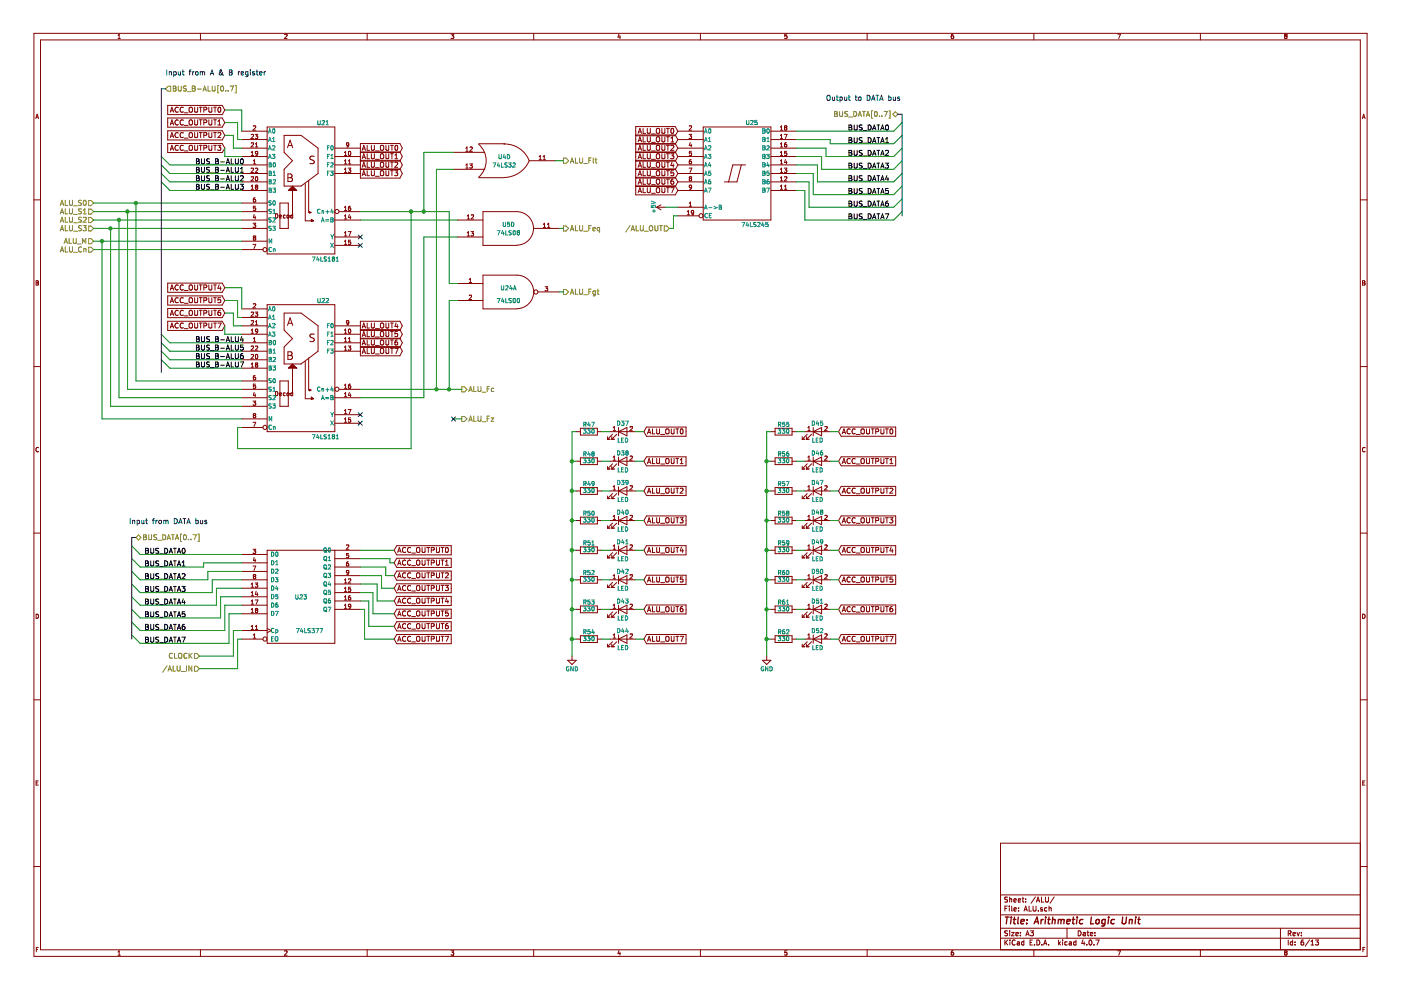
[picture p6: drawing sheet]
EESchema Schematic File Version 2
LIBS:TTL-Computer-rescue
LIBS:power
LIBS:device
LIBS:switches
LIBS:relays
LIBS:motors
LIBS:transistors
LIBS:conn
LIBS:linear
LIBS:regul
LIBS:74xx
LIBS:cmos4000
LIBS:adc-dac
LIBS:memory
LIBS:xilinx
LIBS:microcontrollers
LIBS:dsp
LIBS:microchip
LIBS:analog_switches
LIBS:motorola
LIBS:texas
LIBS:intel
LIBS:audio
LIBS:interface
LIBS:digital-audio
LIBS:philips
LIBS:display
LIBS:cypress
LIBS:siliconi
LIBS:opto
LIBS:atmel
LIBS:contrib
LIBS:valves
LIBS:TTL-Computer-Components
LIBS:TTL-Computer-cache
EELAYER 25 0
EELAYER END
$Descr A3 16535 11693
encoding utf-8
Sheet 6 13
Title "Arithmetic Logic Unit"
Date ""
Rev ""
Comp ""
Comment1 ""
Comment2 ""
Comment3 ""
Comment4 ""
$EndDescr
$Comp
L 74LS181 U21
U 1 1
P 3550 2250
F 0 "U21" H 3810 3050 50  0000 C CNN
F 1 "74LS181" H 3840 1440 50  0000 C CNN
F 2 "" H 3550 2250 50  0001 C CNN
F 3 "" H 3550 2250 50  0001 C CNN
	1    3550 2250
	1    0    0    -1  
$EndComp
$Comp
L 74LS181 U22
U 1 1
P 3550 4350
F 0 "U22" H 3810 5150 50  0000 C CNN
F 1 "74LS181" H 3840 3540 50  0000 C CNN
F 2 "" H 3550 4350 50  0001 C CNN
F 3 "" H 3550 4350 50  0001 C CNN
	1    3550 4350
	1    0    0    -1  
$EndComp
NoConn ~ 4250 2800
NoConn ~ 4250 2900
NoConn ~ 4250 4900
NoConn ~ 4250 5000
Text HLabel 1100 2950 0    60   Input ~ 0
ALU_Cn
Text HLabel 1100 2850 0    60   Input ~ 0
ALU_M
Text HLabel 1950 1050 2    60   Input ~ 0
BUS_B-ALU[0..7]
Entry Wire Line
	1900 1850 2000 1950
Entry Wire Line
	1900 1950 2000 2050
Entry Wire Line
	1900 2050 2000 2150
Entry Wire Line
	1900 2150 2000 2250
Entry Wire Line
	1900 3950 2000 4050
Entry Wire Line
	1900 4050 2000 4150
Entry Wire Line
	1900 4150 2000 4250
Entry Wire Line
	1900 4250 2000 4350
Text Label 2300 1950 0    60   ~ 0
BUS_B-ALU0
Text Label 2300 2050 0    60   ~ 0
BUS_B-ALU1
Text Label 2300 2150 0    60   ~ 0
BUS_B-ALU2
Text Label 2300 2250 0    60   ~ 0
BUS_B-ALU3
Text Label 2300 4050 0    60   ~ 0
BUS_B-ALU4
Text Label 2300 4150 0    60   ~ 0
BUS_B-ALU5
Text Label 2300 4250 0    60   ~ 0
BUS_B-ALU6
Text Label 2300 4350 0    60   ~ 0
BUS_B-ALU7
Text HLabel 1100 2400 0    60   Input ~ 0
ALU_S0
Text HLabel 1100 2500 0    60   Input ~ 0
ALU_S1
Text HLabel 1100 2600 0    60   Input ~ 0
ALU_S2
Text HLabel 1100 2700 0    60   Input ~ 0
ALU_S3
Text HLabel 6650 2700 2    60   Output ~ 0
ALU_Feq
$Comp
L 74LS32 U4
U 4 1
P 5950 1900
F 0 "U4" H 5950 1950 50  0000 C CNN
F 1 "74LS32" H 5950 1850 50  0000 C CNN
F 2 "" H 5950 1900 50  0001 C CNN
F 3 "" H 5950 1900 50  0001 C CNN
	4    5950 1900
	1    0    0    -1  
$EndComp
$Comp
L 74LS08 U5
U 4 1
P 6000 2700
F 0 "U5" H 6000 2750 50  0000 C CNN
F 1 "74LS08" H 6000 2650 50  0000 C CNN
F 2 "" H 6000 2700 50  0001 C CNN
F 3 "" H 6000 2700 50  0001 C CNN
	4    6000 2700
	1    0    0    -1  
$EndComp
$Comp
L 74LS00 U24
U 1 1
P 6000 3450
F 0 "U24" H 6000 3500 50  0000 C CNN
F 1 "74LS00" H 6000 3350 50  0000 C CNN
F 2 "" H 6000 3450 50  0001 C CNN
F 3 "" H 6000 3450 50  0001 C CNN
	1    6000 3450
	1    0    0    -1  
$EndComp
Text HLabel 6650 1900 2    60   Output ~ 0
ALU_Flt
Text HLabel 6650 3450 2    60   Output ~ 0
ALU_Fgt
Text GLabel 4250 1750 2    60   Output ~ 0
ALU_OUT0
Text GLabel 4250 1850 2    60   Output ~ 0
ALU_OUT1
Text GLabel 4250 1950 2    60   Output ~ 0
ALU_OUT2
Text GLabel 4250 2050 2    60   Output ~ 0
ALU_OUT3
Text GLabel 4250 3850 2    60   Output ~ 0
ALU_OUT4
Text GLabel 4250 3950 2    60   Output ~ 0
ALU_OUT5
Text GLabel 4250 4050 2    60   Output ~ 0
ALU_OUT6
Text GLabel 4250 4150 2    60   Output ~ 0
ALU_OUT7
Text GLabel 8000 1550 0    60   Input ~ 0
ALU_OUT0
Text GLabel 8000 1650 0    60   Input ~ 0
ALU_OUT1
Text GLabel 8000 1750 0    60   Input ~ 0
ALU_OUT2
Text GLabel 8000 1850 0    60   Input ~ 0
ALU_OUT3
Text GLabel 8000 1950 0    60   Input ~ 0
ALU_OUT4
Text GLabel 8000 2050 0    60   Input ~ 0
ALU_OUT5
Text GLabel 8000 2150 0    60   Input ~ 0
ALU_OUT6
Text GLabel 8000 2250 0    60   Input ~ 0
ALU_OUT7
$Comp
L +5V #PWR024
U 1 1
P 7850 2450
F 0 "#PWR024" H 7850 2300 50  0001 C CNN
F 1 "+5V" H 7850 2590 50  0000 C CNN
F 2 "" H 7850 2450 50  0001 C CNN
F 3 "" H 7850 2450 50  0001 C CNN
	1    7850 2450
	0    -1   -1   0   
$EndComp
Text HLabel 7900 2700 0    60   Input ~ 0
/ALU_OUT
$Comp
L LED D37
U 1 1
P 7350 5100
F 0 "D37" H 7350 5200 50  0000 C CNN
F 1 "LED" H 7350 5000 50  0000 C CNN
F 2 "" H 7350 5100 50  0001 C CNN
F 3 "" H 7350 5100 50  0001 C CNN
	1    7350 5100
	1    0    0    -1  
$EndComp
$Comp
L R R47
U 1 1
P 6950 5100
F 0 "R47" V 7030 5100 50  0000 C CNN
F 1 "330" V 6950 5100 50  0000 C CNN
F 2 "" V 6880 5100 50  0001 C CNN
F 3 "" H 6950 5100 50  0001 C CNN
	1    6950 5100
	0    -1   -1   0   
$EndComp
$Comp
L LED D38
U 1 1
P 7350 5450
F 0 "D38" H 7350 5550 50  0000 C CNN
F 1 "LED" H 7350 5350 50  0000 C CNN
F 2 "" H 7350 5450 50  0001 C CNN
F 3 "" H 7350 5450 50  0001 C CNN
	1    7350 5450
	1    0    0    -1  
$EndComp
$Comp
L R R48
U 1 1
P 6950 5450
F 0 "R48" V 7030 5450 50  0000 C CNN
F 1 "330" V 6950 5450 50  0000 C CNN
F 2 "" V 6880 5450 50  0001 C CNN
F 3 "" H 6950 5450 50  0001 C CNN
	1    6950 5450
	0    -1   -1   0   
$EndComp
$Comp
L LED D39
U 1 1
P 7350 5800
F 0 "D39" H 7350 5900 50  0000 C CNN
F 1 "LED" H 7350 5700 50  0000 C CNN
F 2 "" H 7350 5800 50  0001 C CNN
F 3 "" H 7350 5800 50  0001 C CNN
	1    7350 5800
	1    0    0    -1  
$EndComp
$Comp
L R R49
U 1 1
P 6950 5800
F 0 "R49" V 7030 5800 50  0000 C CNN
F 1 "330" V 6950 5800 50  0000 C CNN
F 2 "" V 6880 5800 50  0001 C CNN
F 3 "" H 6950 5800 50  0001 C CNN
	1    6950 5800
	0    -1   -1   0   
$EndComp
$Comp
L LED D40
U 1 1
P 7350 6150
F 0 "D40" H 7350 6250 50  0000 C CNN
F 1 "LED" H 7350 6050 50  0000 C CNN
F 2 "" H 7350 6150 50  0001 C CNN
F 3 "" H 7350 6150 50  0001 C CNN
	1    7350 6150
	1    0    0    -1  
$EndComp
$Comp
L R R50
U 1 1
P 6950 6150
F 0 "R50" V 7030 6150 50  0000 C CNN
F 1 "330" V 6950 6150 50  0000 C CNN
F 2 "" V 6880 6150 50  0001 C CNN
F 3 "" H 6950 6150 50  0001 C CNN
	1    6950 6150
	0    -1   -1   0   
$EndComp
$Comp
L LED D41
U 1 1
P 7350 6500
F 0 "D41" H 7350 6600 50  0000 C CNN
F 1 "LED" H 7350 6400 50  0000 C CNN
F 2 "" H 7350 6500 50  0001 C CNN
F 3 "" H 7350 6500 50  0001 C CNN
	1    7350 6500
	1    0    0    -1  
$EndComp
$Comp
L R R51
U 1 1
P 6950 6500
F 0 "R51" V 7030 6500 50  0000 C CNN
F 1 "330" V 6950 6500 50  0000 C CNN
F 2 "" V 6880 6500 50  0001 C CNN
F 3 "" H 6950 6500 50  0001 C CNN
	1    6950 6500
	0    -1   -1   0   
$EndComp
$Comp
L LED D42
U 1 1
P 7350 6850
F 0 "D42" H 7350 6950 50  0000 C CNN
F 1 "LED" H 7350 6750 50  0000 C CNN
F 2 "" H 7350 6850 50  0001 C CNN
F 3 "" H 7350 6850 50  0001 C CNN
	1    7350 6850
	1    0    0    -1  
$EndComp
$Comp
L R R52
U 1 1
P 6950 6850
F 0 "R52" V 7030 6850 50  0000 C CNN
F 1 "330" V 6950 6850 50  0000 C CNN
F 2 "" V 6880 6850 50  0001 C CNN
F 3 "" H 6950 6850 50  0001 C CNN
	1    6950 6850
	0    -1   -1   0   
$EndComp
$Comp
L LED D43
U 1 1
P 7350 7200
F 0 "D43" H 7350 7300 50  0000 C CNN
F 1 "LED" H 7350 7100 50  0000 C CNN
F 2 "" H 7350 7200 50  0001 C CNN
F 3 "" H 7350 7200 50  0001 C CNN
	1    7350 7200
	1    0    0    -1  
$EndComp
$Comp
L R R53
U 1 1
P 6950 7200
F 0 "R53" V 7030 7200 50  0000 C CNN
F 1 "330" V 6950 7200 50  0000 C CNN
F 2 "" V 6880 7200 50  0001 C CNN
F 3 "" H 6950 7200 50  0001 C CNN
	1    6950 7200
	0    -1   -1   0   
$EndComp
$Comp
L LED D44
U 1 1
P 7350 7550
F 0 "D44" H 7350 7650 50  0000 C CNN
F 1 "LED" H 7350 7450 50  0000 C CNN
F 2 "" H 7350 7550 50  0001 C CNN
F 3 "" H 7350 7550 50  0001 C CNN
	1    7350 7550
	1    0    0    -1  
$EndComp
$Comp
L R R54
U 1 1
P 6950 7550
F 0 "R54" V 7030 7550 50  0000 C CNN
F 1 "330" V 6950 7550 50  0000 C CNN
F 2 "" V 6880 7550 50  0001 C CNN
F 3 "" H 6950 7550 50  0001 C CNN
	1    6950 7550
	0    -1   -1   0   
$EndComp
$Comp
L GND #PWR025
U 1 1
P 6750 7750
F 0 "#PWR025" H 6750 7500 50  0001 C CNN
F 1 "GND" H 6750 7600 50  0000 C CNN
F 2 "" H 6750 7750 50  0001 C CNN
F 3 "" H 6750 7750 50  0001 C CNN
	1    6750 7750
	1    0    0    -1  
$EndComp
Text GLabel 7600 5100 2    60   Input ~ 0
ALU_OUT0
Text GLabel 7600 5450 2    60   Input ~ 0
ALU_OUT1
Text GLabel 7600 5800 2    60   Input ~ 0
ALU_OUT2
Text GLabel 7600 6150 2    60   Input ~ 0
ALU_OUT3
Text GLabel 7600 6500 2    60   Input ~ 0
ALU_OUT4
Text GLabel 7600 6850 2    60   Input ~ 0
ALU_OUT5
Text GLabel 7600 7200 2    60   Input ~ 0
ALU_OUT6
Text GLabel 7600 7550 2    60   Input ~ 0
ALU_OUT7
Text HLabel 10600 1350 0    60   BiDi ~ 0
BUS_DATA[0..7]
Entry Wire Line
	10650 1450 10550 1550
Entry Wire Line
	10650 1600 10550 1700
Entry Wire Line
	10650 1750 10550 1850
Entry Wire Line
	10650 1900 10550 2000
Entry Wire Line
	10650 2050 10550 2150
Entry Wire Line
	10650 2200 10550 2300
Entry Wire Line
	10650 2350 10550 2450
Entry Wire Line
	10650 2500 10550 2600
Text Label 10500 1550 2    60   ~ 0
BUS_DATA0
Text Label 10500 1700 2    60   ~ 0
BUS_DATA1
Text Label 10500 1850 2    60   ~ 0
BUS_DATA2
Text Label 10500 2000 2    60   ~ 0
BUS_DATA3
Text Label 10500 2150 2    60   ~ 0
BUS_DATA4
Text Label 10500 2300 2    60   ~ 0
BUS_DATA5
Text Label 10500 2450 2    60   ~ 0
BUS_DATA6
Text Label 10500 2600 2    60   ~ 0
BUS_DATA7
Text Notes 9750 1200 0    60   ~ 12
Output to DATA bus
$Comp
L 74LS245 U25
U 1 1
P 8700 2050
F 0 "U25" H 8800 2625 50  0000 L BNN
F 1 "74LS245" H 8750 1475 50  0000 L TNN
F 2 "" H 8700 2050 50  0001 C CNN
F 3 "" H 8700 2050 50  0001 C CNN
	1    8700 2050
	1    0    0    -1  
$EndComp
Text HLabel 5450 4950 2    60   Output ~ 0
ALU_Fz
Text HLabel 5450 4600 2    60   Output ~ 0
ALU_Fc
Text Notes 1950 900  0    60   ~ 12
Input from A & B register
NoConn ~ 5350 4950
$Comp
L 74LS377 U23
U 1 1
P 3550 7050
F 0 "U23" H 3550 7050 50  0000 C CNN
F 1 "74LS377" H 3650 6650 50  0000 C CNN
F 2 "" H 3550 7050 50  0001 C CNN
F 3 "" H 3550 7050 50  0001 C CNN
	1    3550 7050
	1    0    0    -1  
$EndComp
Text HLabel 2350 7750 0    60   Input ~ 0
CLOCK
Text GLabel 4650 6500 2    60   Input ~ 0
ACC_OUTPUT0
Text GLabel 4650 6650 2    60   Input ~ 0
ACC_OUTPUT1
Text GLabel 4650 6800 2    60   Input ~ 0
ACC_OUTPUT2
Text GLabel 4650 6950 2    60   Input ~ 0
ACC_OUTPUT3
Text GLabel 4650 7100 2    60   Input ~ 0
ACC_OUTPUT4
Text GLabel 4650 7250 2    60   Input ~ 0
ACC_OUTPUT5
Text GLabel 4650 7400 2    60   Input ~ 0
ACC_OUTPUT6
Text GLabel 4650 7550 2    60   Input ~ 0
ACC_OUTPUT7
$Comp
L LED D45
U 1 1
P 9650 5100
F 0 "D45" H 9650 5200 50  0000 C CNN
F 1 "LED" H 9650 5000 50  0000 C CNN
F 2 "" H 9650 5100 50  0001 C CNN
F 3 "" H 9650 5100 50  0001 C CNN
	1    9650 5100
	1    0    0    -1  
$EndComp
$Comp
L R R55
U 1 1
P 9250 5100
F 0 "R55" V 9330 5100 50  0000 C CNN
F 1 "330" V 9250 5100 50  0000 C CNN
F 2 "" V 9180 5100 50  0001 C CNN
F 3 "" H 9250 5100 50  0001 C CNN
	1    9250 5100
	0    -1   -1   0   
$EndComp
$Comp
L LED D46
U 1 1
P 9650 5450
F 0 "D46" H 9650 5550 50  0000 C CNN
F 1 "LED" H 9650 5350 50  0000 C CNN
F 2 "" H 9650 5450 50  0001 C CNN
F 3 "" H 9650 5450 50  0001 C CNN
	1    9650 5450
	1    0    0    -1  
$EndComp
$Comp
L R R56
U 1 1
P 9250 5450
F 0 "R56" V 9330 5450 50  0000 C CNN
F 1 "330" V 9250 5450 50  0000 C CNN
F 2 "" V 9180 5450 50  0001 C CNN
F 3 "" H 9250 5450 50  0001 C CNN
	1    9250 5450
	0    -1   -1   0   
$EndComp
$Comp
L LED D47
U 1 1
P 9650 5800
F 0 "D47" H 9650 5900 50  0000 C CNN
F 1 "LED" H 9650 5700 50  0000 C CNN
F 2 "" H 9650 5800 50  0001 C CNN
F 3 "" H 9650 5800 50  0001 C CNN
	1    9650 5800
	1    0    0    -1  
$EndComp
$Comp
L R R57
U 1 1
P 9250 5800
F 0 "R57" V 9330 5800 50  0000 C CNN
F 1 "330" V 9250 5800 50  0000 C CNN
F 2 "" V 9180 5800 50  0001 C CNN
F 3 "" H 9250 5800 50  0001 C CNN
	1    9250 5800
	0    -1   -1   0   
$EndComp
$Comp
L LED D48
U 1 1
P 9650 6150
F 0 "D48" H 9650 6250 50  0000 C CNN
F 1 "LED" H 9650 6050 50  0000 C CNN
F 2 "" H 9650 6150 50  0001 C CNN
F 3 "" H 9650 6150 50  0001 C CNN
	1    9650 6150
	1    0    0    -1  
$EndComp
$Comp
L R R58
U 1 1
P 9250 6150
F 0 "R58" V 9330 6150 50  0000 C CNN
F 1 "330" V 9250 6150 50  0000 C CNN
F 2 "" V 9180 6150 50  0001 C CNN
F 3 "" H 9250 6150 50  0001 C CNN
	1    9250 6150
	0    -1   -1   0   
$EndComp
$Comp
L LED D49
U 1 1
P 9650 6500
F 0 "D49" H 9650 6600 50  0000 C CNN
F 1 "LED" H 9650 6400 50  0000 C CNN
F 2 "" H 9650 6500 50  0001 C CNN
F 3 "" H 9650 6500 50  0001 C CNN
	1    9650 6500
	1    0    0    -1  
$EndComp
$Comp
L R R59
U 1 1
P 9250 6500
F 0 "R59" V 9330 6500 50  0000 C CNN
F 1 "330" V 9250 6500 50  0000 C CNN
F 2 "" V 9180 6500 50  0001 C CNN
F 3 "" H 9250 6500 50  0001 C CNN
	1    9250 6500
	0    -1   -1   0   
$EndComp
$Comp
L LED D50
U 1 1
P 9650 6850
F 0 "D50" H 9650 6950 50  0000 C CNN
F 1 "LED" H 9650 6750 50  0000 C CNN
F 2 "" H 9650 6850 50  0001 C CNN
F 3 "" H 9650 6850 50  0001 C CNN
	1    9650 6850
	1    0    0    -1  
$EndComp
$Comp
L R R60
U 1 1
P 9250 6850
F 0 "R60" V 9330 6850 50  0000 C CNN
F 1 "330" V 9250 6850 50  0000 C CNN
F 2 "" V 9180 6850 50  0001 C CNN
F 3 "" H 9250 6850 50  0001 C CNN
	1    9250 6850
	0    -1   -1   0   
$EndComp
$Comp
L LED D51
U 1 1
P 9650 7200
F 0 "D51" H 9650 7300 50  0000 C CNN
F 1 "LED" H 9650 7100 50  0000 C CNN
F 2 "" H 9650 7200 50  0001 C CNN
F 3 "" H 9650 7200 50  0001 C CNN
	1    9650 7200
	1    0    0    -1  
$EndComp
$Comp
L R R61
U 1 1
P 9250 7200
F 0 "R61" V 9330 7200 50  0000 C CNN
F 1 "330" V 9250 7200 50  0000 C CNN
F 2 "" V 9180 7200 50  0001 C CNN
F 3 "" H 9250 7200 50  0001 C CNN
	1    9250 7200
	0    -1   -1   0   
$EndComp
$Comp
L LED D52
U 1 1
P 9650 7550
F 0 "D52" H 9650 7650 50  0000 C CNN
F 1 "LED" H 9650 7450 50  0000 C CNN
F 2 "" H 9650 7550 50  0001 C CNN
F 3 "" H 9650 7550 50  0001 C CNN
	1    9650 7550
	1    0    0    -1  
$EndComp
$Comp
L R R62
U 1 1
P 9250 7550
F 0 "R62" V 9330 7550 50  0000 C CNN
F 1 "330" V 9250 7550 50  0000 C CNN
F 2 "" V 9180 7550 50  0001 C CNN
F 3 "" H 9250 7550 50  0001 C CNN
	1    9250 7550
	0    -1   -1   0   
$EndComp
$Comp
L GND #PWR026
U 1 1
P 9050 7750
F 0 "#PWR026" H 9050 7500 50  0001 C CNN
F 1 "GND" H 9050 7600 50  0000 C CNN
F 2 "" H 9050 7750 50  0001 C CNN
F 3 "" H 9050 7750 50  0001 C CNN
	1    9050 7750
	1    0    0    -1  
$EndComp
Text GLabel 9900 5100 2    60   Input ~ 0
ACC_OUTPUT0
Text GLabel 9900 5450 2    60   Input ~ 0
ACC_OUTPUT1
Text GLabel 9900 5800 2    60   Input ~ 0
ACC_OUTPUT2
Text GLabel 9900 6150 2    60   Input ~ 0
ACC_OUTPUT3
Text GLabel 9900 6500 2    60   Input ~ 0
ACC_OUTPUT4
Text GLabel 9900 6850 2    60   Input ~ 0
ACC_OUTPUT5
Text GLabel 9900 7200 2    60   Input ~ 0
ACC_OUTPUT6
Text GLabel 9900 7550 2    60   Input ~ 0
ACC_OUTPUT7
Text HLabel 2350 7900 0    60   Input ~ 0
/ALU_IN
Text HLabel 1600 6350 2    60   BiDi ~ 0
BUS_DATA[0..7]
Entry Wire Line
	1550 6450 1650 6550
Entry Wire Line
	1550 6600 1650 6700
Entry Wire Line
	1550 6750 1650 6850
Entry Wire Line
	1550 6900 1650 7000
Entry Wire Line
	1550 7050 1650 7150
Entry Wire Line
	1550 7200 1650 7300
Entry Wire Line
	1550 7350 1650 7450
Entry Wire Line
	1550 7500 1650 7600
Text Label 1700 6550 0    60   ~ 0
BUS_DATA0
Text Label 1700 6700 0    60   ~ 0
BUS_DATA1
Text Label 1700 6850 0    60   ~ 0
BUS_DATA2
Text Label 1700 7000 0    60   ~ 0
BUS_DATA3
Text Label 1700 7150 0    60   ~ 0
BUS_DATA4
Text Label 1700 7300 0    60   ~ 0
BUS_DATA5
Text Label 1700 7450 0    60   ~ 0
BUS_DATA6
Text Label 1700 7600 0    60   ~ 0
BUS_DATA7
Text Notes 2450 6200 2    60   ~ 12
Input from DATA bus
Text GLabel 2650 1300 0    60   Input ~ 0
ACC_OUTPUT0
Text GLabel 2650 1450 0    60   Input ~ 0
ACC_OUTPUT1
Text GLabel 2650 1600 0    60   Input ~ 0
ACC_OUTPUT2
Text GLabel 2650 1750 0    60   Input ~ 0
ACC_OUTPUT3
Connection ~ 1200 2850
Wire Wire Line
	1200 4950 1200 2850
Wire Wire Line
	2850 2950 1100 2950
Wire Wire Line
	1200 4950 2850 4950
Wire Wire Line
	1100 2850 2850 2850
Wire Wire Line
	2800 5050 2850 5050
Wire Wire Line
	2800 5300 2800 5050
Wire Wire Line
	4850 5300 2800 5300
Wire Wire Line
	4850 2500 4850 5300
Wire Wire Line
	4250 2500 5300 2500
Wire Wire Line
	1300 4800 2850 4800
Wire Wire Line
	1300 2700 1300 4800
Wire Wire Line
	1100 2700 2850 2700
Wire Wire Line
	1400 4700 2850 4700
Wire Wire Line
	1400 2600 1400 4700
Wire Wire Line
	1100 2600 2850 2600
Wire Wire Line
	1500 4600 2850 4600
Wire Wire Line
	1500 2500 1500 4600
Wire Wire Line
	1100 2500 2850 2500
Wire Wire Line
	1600 4500 2850 4500
Wire Wire Line
	1600 2400 1600 4500
Wire Wire Line
	1100 2400 2850 2400
Wire Bus Line
	1950 1050 1900 1050
Wire Bus Line
	1900 1050 1900 4400
Wire Wire Line
	2000 4350 2850 4350
Wire Wire Line
	2850 4250 2000 4250
Wire Wire Line
	2000 4150 2850 4150
Wire Wire Line
	2850 4050 2000 4050
Wire Wire Line
	2000 1950 2850 1950
Wire Wire Line
	2850 2050 2000 2050
Wire Wire Line
	2000 2150 2850 2150
Wire Wire Line
	2850 2250 2000 2250
Connection ~ 1600 2400
Connection ~ 1500 2500
Connection ~ 1400 2600
Connection ~ 1300 2700
Wire Wire Line
	4250 2600 5400 2600
Wire Wire Line
	4250 4700 5000 4700
Wire Wire Line
	5000 4700 5000 2800
Wire Wire Line
	5000 2800 5400 2800
Wire Wire Line
	6650 2700 6600 2700
Wire Wire Line
	5000 2500 5000 1800
Wire Wire Line
	5000 1800 5350 1800
Connection ~ 4850 2500
Wire Wire Line
	5150 2000 5350 2000
Wire Wire Line
	5150 2000 5150 4600
Wire Wire Line
	4250 4600 5450 4600
Connection ~ 5150 4600
Wire Wire Line
	5300 2500 5300 3350
Wire Wire Line
	5300 3350 5400 3350
Connection ~ 5000 2500
Wire Wire Line
	5300 3550 5400 3550
Wire Wire Line
	5300 4600 5300 3550
Wire Wire Line
	6550 1900 6650 1900
Wire Wire Line
	6600 3450 6650 3450
Wire Wire Line
	7850 2450 8000 2450
Wire Wire Line
	7100 5100 7200 5100
Wire Wire Line
	7100 5450 7200 5450
Wire Wire Line
	7100 5800 7200 5800
Wire Wire Line
	7100 6150 7200 6150
Wire Wire Line
	7100 6500 7200 6500
Wire Wire Line
	7100 6850 7200 6850
Wire Wire Line
	7100 7200 7200 7200
Wire Wire Line
	7100 7550 7200 7550
Wire Wire Line
	6800 5100 6750 5100
Wire Wire Line
	6750 5450 6800 5450
Wire Wire Line
	6750 5800 6800 5800
Connection ~ 6750 5450
Wire Wire Line
	6750 6150 6800 6150
Connection ~ 6750 5800
Wire Wire Line
	6750 6500 6800 6500
Connection ~ 6750 6150
Wire Wire Line
	6750 6850 6800 6850
Connection ~ 6750 6500
Wire Wire Line
	6750 7200 6800 7200
Connection ~ 6750 6850
Wire Wire Line
	6750 7550 6800 7550
Connection ~ 6750 7200
Connection ~ 6750 7550
Wire Wire Line
	7500 5100 7600 5100
Wire Wire Line
	7600 5450 7500 5450
Wire Wire Line
	7500 5800 7600 5800
Wire Wire Line
	7600 6150 7500 6150
Wire Wire Line
	7500 6500 7600 6500
Wire Wire Line
	7600 6850 7500 6850
Wire Wire Line
	7500 7200 7600 7200
Wire Wire Line
	7600 7550 7500 7550
Wire Wire Line
	6750 5100 6750 7750
Wire Bus Line
	10600 1350 10650 1350
Wire Bus Line
	10650 1350 10650 2550
Wire Wire Line
	10550 1700 9800 1700
Wire Wire Line
	10550 1850 9750 1850
Wire Wire Line
	10550 2000 9700 2000
Wire Wire Line
	10550 2150 9650 2150
Wire Wire Line
	10550 2300 9600 2300
Wire Wire Line
	10550 2450 9550 2450
Wire Wire Line
	10550 2600 9500 2600
Wire Wire Line
	9400 1650 9800 1650
Wire Wire Line
	9800 1650 9800 1700
Wire Wire Line
	9400 1750 9750 1750
Wire Wire Line
	9750 1750 9750 1850
Wire Wire Line
	9700 2000 9700 1850
Wire Wire Line
	9700 1850 9400 1850
Wire Wire Line
	9650 2150 9650 1950
Wire Wire Line
	9650 1950 9400 1950
Wire Wire Line
	9600 2300 9600 2050
Wire Wire Line
	9600 2050 9400 2050
Wire Wire Line
	9550 2450 9550 2150
Wire Wire Line
	9550 2150 9400 2150
Wire Wire Line
	9500 2600 9500 2250
Wire Wire Line
	9500 2250 9400 2250
Wire Wire Line
	8000 2550 7950 2550
Wire Wire Line
	7950 2550 7950 2700
Wire Wire Line
	7950 2700 7900 2700
Connection ~ 5300 4600
Wire Wire Line
	5450 4950 5350 4950
Wire Wire Line
	9400 1550 10550 1550
Wire Wire Line
	2750 7450 2850 7450
Wire Wire Line
	4250 6500 4650 6500
Wire Wire Line
	4250 6600 4600 6600
Wire Wire Line
	4600 6600 4600 6650
Wire Wire Line
	4600 6650 4650 6650
Wire Wire Line
	4250 6700 4550 6700
Wire Wire Line
	4550 6700 4550 6800
Wire Wire Line
	4550 6800 4650 6800
Wire Wire Line
	4250 6800 4500 6800
Wire Wire Line
	4500 6800 4500 6950
Wire Wire Line
	4500 6950 4650 6950
Wire Wire Line
	4250 6900 4450 6900
Wire Wire Line
	4450 6900 4450 7100
Wire Wire Line
	4450 7100 4650 7100
Wire Wire Line
	4250 7000 4400 7000
Wire Wire Line
	4400 7000 4400 7250
Wire Wire Line
	4400 7250 4650 7250
Wire Wire Line
	4250 7100 4350 7100
Wire Wire Line
	4350 7100 4350 7400
Wire Wire Line
	4350 7400 4650 7400
Wire Wire Line
	4250 7200 4300 7200
Wire Wire Line
	4300 7200 4300 7550
Wire Wire Line
	4300 7550 4650 7550
Wire Wire Line
	2750 7450 2750 7750
Wire Wire Line
	2750 7750 2350 7750
Wire Wire Line
	2850 7550 2800 7550
Wire Wire Line
	2800 7550 2800 7900
Wire Wire Line
	2800 7900 2350 7900
Wire Wire Line
	9400 5100 9500 5100
Wire Wire Line
	9400 5450 9500 5450
Wire Wire Line
	9400 5800 9500 5800
Wire Wire Line
	9400 6150 9500 6150
Wire Wire Line
	9400 6500 9500 6500
Wire Wire Line
	9400 6850 9500 6850
Wire Wire Line
	9400 7200 9500 7200
Wire Wire Line
	9400 7550 9500 7550
Wire Wire Line
	9100 5100 9050 5100
Wire Wire Line
	9050 5450 9100 5450
Wire Wire Line
	9050 5800 9100 5800
Connection ~ 9050 5450
Wire Wire Line
	9050 6150 9100 6150
Connection ~ 9050 5800
Wire Wire Line
	9050 6500 9100 6500
Connection ~ 9050 6150
Wire Wire Line
	9050 6850 9100 6850
Connection ~ 9050 6500
Wire Wire Line
	9050 7200 9100 7200
Connection ~ 9050 6850
Wire Wire Line
	9050 7550 9100 7550
Connection ~ 9050 7200
Connection ~ 9050 7550
Wire Wire Line
	9800 5100 9900 5100
Wire Wire Line
	9900 5450 9800 5450
Wire Wire Line
	9800 5800 9900 5800
Wire Wire Line
	9900 6150 9800 6150
Wire Wire Line
	9800 6500 9900 6500
Wire Wire Line
	9900 6850 9800 6850
Wire Wire Line
	9800 7200 9900 7200
Wire Wire Line
	9900 7550 9800 7550
Wire Wire Line
	9050 5100 9050 7750
Wire Bus Line
	1600 6350 1550 6350
Wire Bus Line
	1550 6350 1550 7550
Wire Wire Line
	1650 6700 2400 6700
Wire Wire Line
	1650 6850 2450 6850
Wire Wire Line
	1650 7000 2500 7000
Wire Wire Line
	1650 7150 2550 7150
Wire Wire Line
	1650 7300 2600 7300
Wire Wire Line
	1650 7450 2650 7450
Wire Wire Line
	1650 7600 2700 7600
Wire Wire Line
	2850 6650 2400 6650
Wire Wire Line
	2400 6650 2400 6700
Wire Wire Line
	2850 6750 2450 6750
Wire Wire Line
	2450 6750 2450 6850
Wire Wire Line
	2500 7000 2500 6850
Wire Wire Line
	2500 6850 2850 6850
Wire Wire Line
	2550 7150 2550 6950
Wire Wire Line
	2550 6950 2850 6950
Wire Wire Line
	2600 7300 2600 7050
Wire Wire Line
	2600 7050 2850 7050
Wire Wire Line
	2650 7450 2650 7150
Wire Wire Line
	2650 7150 2850 7150
Wire Wire Line
	2700 7600 2700 7250
Wire Wire Line
	2700 7250 2850 7250
Wire Wire Line
	2850 6550 1650 6550
Wire Wire Line
	2850 1550 2850 1300
Wire Wire Line
	2850 1300 2650 1300
Wire Wire Line
	2850 1650 2800 1650
Wire Wire Line
	2800 1650 2800 1450
Wire Wire Line
	2800 1450 2650 1450
Wire Wire Line
	2650 1600 2750 1600
Wire Wire Line
	2750 1600 2750 1750
Wire Wire Line
	2750 1750 2850 1750
Wire Wire Line
	2850 1850 2650 1850
Wire Wire Line
	2650 1850 2650 1750
Text GLabel 2650 3400 0    60   Input ~ 0
ACC_OUTPUT4
Text GLabel 2650 3550 0    60   Input ~ 0
ACC_OUTPUT5
Text GLabel 2650 3700 0    60   Input ~ 0
ACC_OUTPUT6
Text GLabel 2650 3850 0    60   Input ~ 0
ACC_OUTPUT7
Wire Wire Line
	2850 3950 2650 3950
Wire Wire Line
	2650 3950 2650 3850
Wire Wire Line
	2650 3400 2850 3400
Wire Wire Line
	2850 3400 2850 3650
Wire Wire Line
	2850 3750 2800 3750
Wire Wire Line
	2800 3750 2800 3550
Wire Wire Line
	2800 3550 2650 3550
Wire Wire Line
	2650 3700 2750 3700
Wire Wire Line
	2750 3700 2750 3850
Wire Wire Line
	2750 3850 2850 3850
$EndSCHEMATC
